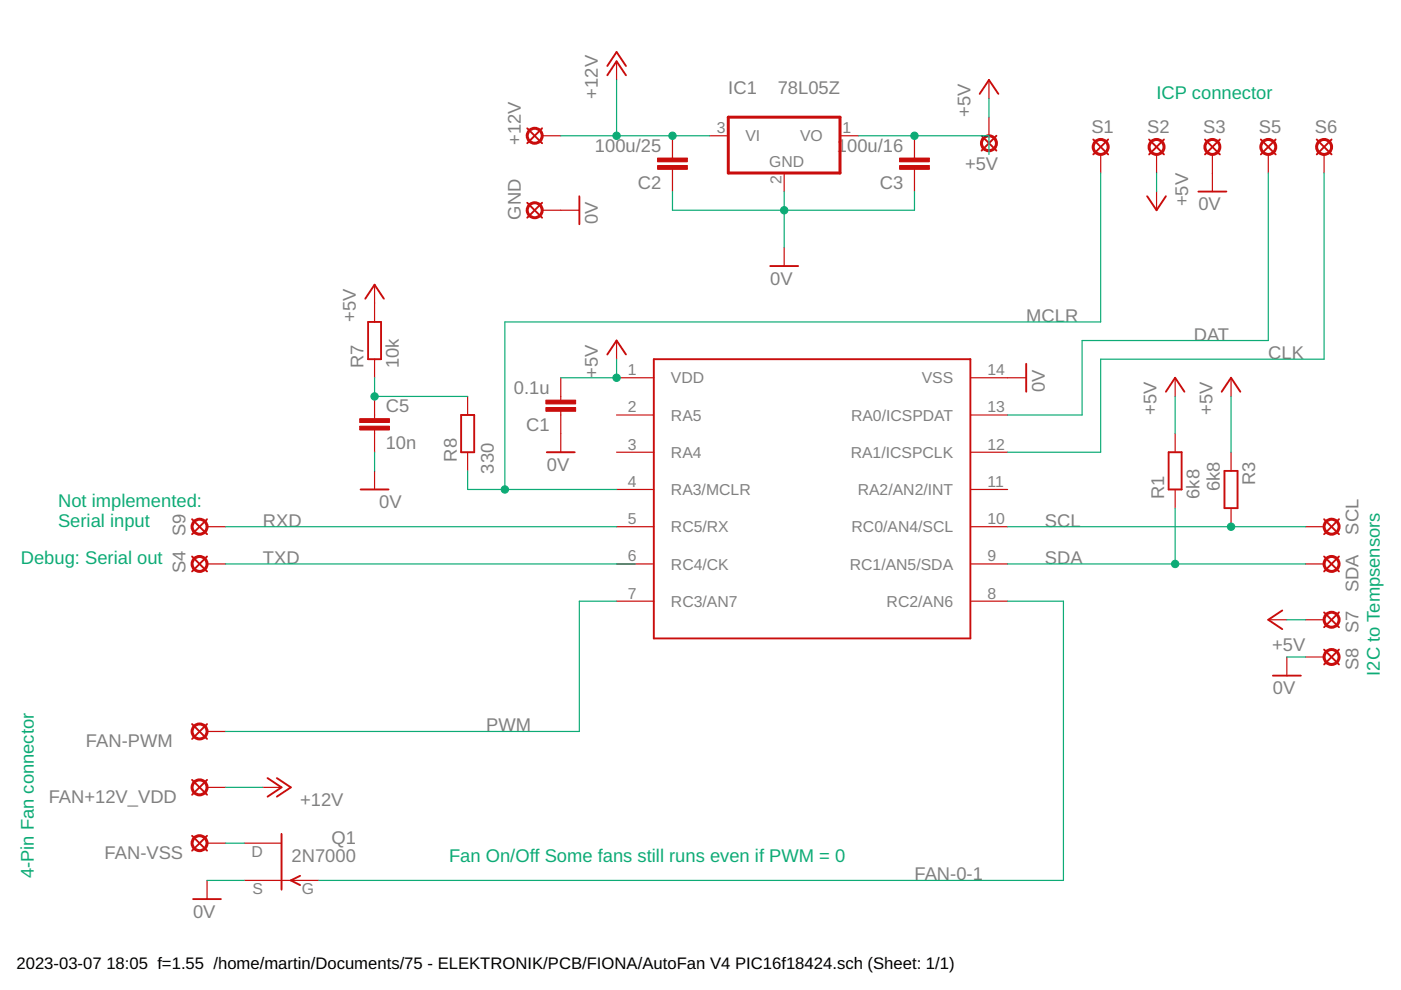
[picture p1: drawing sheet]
<svg xmlns="http://www.w3.org/2000/svg" width="297mm" height="210mm" viewBox="0 0 297 210" stroke-linecap="round" stroke-linejoin="round" font-family="sans-serif">
<g fill="none" stroke="#c90d0c" stroke-width=".4">
<path d="M128.8 16l1.9-3 2 3M128.8 14l1.9-3 2 3M207.7 19.9l2-2.9 2 2.9M111.8 27.2l3.1 3.2M114.9 27.2l-3.1 3.2M208.1 28.8l3.2 3.1M211.3 28.8l-3.2 3.1M231.8 29.6l3.1 3.1M234.9 29.6l-3.1 3.1M243.6 29.6l3.2 3.1M246.8 29.6l-3.2 3.1M255.5 29.6l3.1 3.1"/>
<path d="M258.6 29.6l-3.1 3.1M267.3 29.6l3.2 3.1M270.5 29.6l-3.2 3.1M279.2 29.6l3.1 3.1M282.3 29.6l-3.1 3.1M111.8 43l3.1 3.2M114.9 43l-3.1 3.2M122.8 41.6v5.9M163.3 56.4h5.9M243.2 41.6l2 3 2-3M254.1 40.6h5.9M77.4 63.3l2-2.9 2 2.9"/>
<path d="M78 68.3h2.8v7.9h-2.8zM128.8 75.2l1.9-3 2 3M138.6 76.2h67.1v59.2h-67.1zM217.6 77.1v6M97.8 88h2.7v7.9h-2.7zM115.9 95.9h6M247.2 83.1l2-3 1.9 3M247.8 95.9h2.7v7.9h-2.7zM259 83.1l2-3 2 3M259.6 99.8h2.8v7.9h-2.8zM40.7 118l3.2 3.2M40.7 110.1l3.2 3.2"/>
<path d="M43.9 118l-3.2 3.2M43.9 110.1l-3.2 3.2M76.5 103.8h5.9M280.7 110.1l3.2 3.2M280.7 118l3.2 3.2M283.9 110.1l-3.2 3.2M283.9 118l-3.2 3.2M271.9 129.4l-3 2 3 2M280.7 129.8l3.2 3.2M280.7 137.7l3.2 3.2M283.9 129.8l-3.2 3.2M283.9 137.7l-3.2 3.2"/>
<path d="M40.7 153.5l3.2 3.2M43.9 153.5l-3.2 3.2M269.9 143.3h5.9M40.7 165.4l3.2 3.1M40.7 177.2l3.2 3.2M43.9 165.4l-3.2 3.1M43.9 177.2l-3.2 3.2M56.7 165l3 1.9-3 2M58.7 165l3 1.9-3 2M59.7 176.8v11.8M40.9 190.6h5.9M63.6 185.7l-1.9 1 1.9 1"/>
</g>
<g fill="none" stroke="#c90d0c" stroke-width=".63">
<path d="M154.4 24.8h23.7v11.9h-23.7z"/>
<circle cx="113.4" cy="28.8" r="1.59"/>
<circle cx="209.7" cy="30.4" r="1.59"/>
<circle cx="233.4" cy="31.2" r="1.59"/>
<circle cx="245.2" cy="31.2" r="1.59"/>
<circle cx="257" cy="31.2" r="1.59"/>
<circle cx="268.9" cy="31.2" r="1.59"/>
<circle cx="280.7" cy="31.2" r="1.59"/>
<circle cx="113.4" cy="44.6" r="1.59"/>
<circle cx="42.3" cy="111.7" r="1.59"/>
<circle cx="42.3" cy="119.6" r="1.59"/>
<circle cx="282.3" cy="111.7" r="1.59"/>
<circle cx="282.3" cy="119.6" r="1.59"/>
<circle cx="282.3" cy="131.4" r="1.59"/>
<circle cx="282.3" cy="139.3" r="1.59"/>
<circle cx="42.3" cy="155.1" r="1.59"/>
<circle cx="42.3" cy="166.9" r="1.59"/>
<circle cx="42.3" cy="178.8" r="1.59"/>
</g>
<g fill="none" stroke="#c90d0c" stroke-width=".25">
<path d="M130.7 13v4M209.7 17v3.9M114.9 28.8h4M142.6 28.8v4.7M142.6 35.9v4.7M150.5 28.8h3.9M166.3 36.7v3.9M178.1 28.8h4M193.9 28.8v4.7M193.9 35.9v4.7M209.7 24.8v4M233.4 32.7v4"/>
<path d="M245.2 32.7v4M257 32.7v7.9M268.9 32.7v4M280.7 32.7v4M114.9 44.6h7.9M166.3 52.5v3.9M245.2 40.6v4M79.4 60.4v7.9M79.4 76.2v3.9M130.7 72.2v4M79.4 84.1v4.7M79.4 91.1v4.8"/>
<path d="M79.4 99.8v4M99.1 84.1v3.9M99.1 95.9v3.9M118.9 80.1v4.7M118.9 87.2v8.7M130.7 80.1h7.9M130.7 88h7.9M130.7 95.9h7.9M205.7 80.1h11.9M205.7 88h7.9M205.7 95.9h7.9M249.2 80.1v4"/>
<path d="M249.2 91.9v4M261 80.1v4M261 95.9v3.9M43.9 111.7h3.9M43.9 119.6h3.9M130.7 111.7h7.9M130.7 119.6h7.9M130.7 103.8h7.9M205.7 111.7h7.9M205.7 119.6h7.9M205.7 103.8h7.9M249.2 103.8v3.9"/>
<path d="M261 107.7v4M276.8 111.7h3.9M276.8 119.6h3.9M130.7 127.5h7.9M205.7 127.5h7.9M268.9 131.4h3.9M272.8 139.3v4M276.8 131.4h3.9M276.8 139.3h3.9M43.9 155.1h3.9M43.9 166.9h3.9M43.9 178.8h3.9"/>
<path d="M51.8 178.8h7.9M55.7 166.9h4M43.9 186.7v3.9M51.8 186.7h15.8"/>
</g>
<g fill="#c90d0c" stroke="#c90d0c" stroke-width=".21">
<path d="M115.7 84.8h6.3v.8h-6.3z"/>
<path d="M115.7 86.4h6.3v.8h-6.3z"/>
<path d="M139.4 33.5h6.3v.8h-6.3z"/>
<path d="M139.4 35.1h6.3v.8h-6.3z"/>
<path d="M190.7 33.5h6.3v.8h-6.3z"/>
<path d="M190.7 35.1h6.3v.8h-6.3z"/>
<path d="M76.3 90.4h6.3v.8h-6.3z"/>
<path d="M76.3 88.8h6.3v.8h-6.3z"/>
</g>
<g fill="none" stroke="#0dab76" stroke-width=".25">
<path d="M130.7 17v11.8M118.9 28.8h31.6M182.1 28.8h27.6v3.9M209.7 20.9v3.9M233.4 36.7v31.6h-126.4v35.5M245.2 36.7v3.9M268.9 36.7v35.5h-39.5v15.8h-15.8M280.7 36.7v39.5h-47.3v19.7h-19.8M142.6 40.6v4h51.3v-4M166.3 40.6v11.9M130.7 76.2v3.9h-11.8M79.4 80.1v4h19.7"/>
<path d="M79.4 95.9v3.9M99.1 99.8v4h31.6M249.2 84.1v7.8M261 84.1v11.8M47.8 119.6h86.9M47.8 111.7h82.9M213.6 119.6h63.2M213.6 111.7h63.2M249.2 107.7v11.9M130.7 127.5h-7.9v27.6h-75M213.6 127.5h11.9v59.2h-157.9M272.8 139.3h4"/>
<path d="M272.8 131.4h4M47.8 166.9h7.9M47.8 178.8h4M43.9 186.7h7.9"/>
</g>
<g fill="#0dab76" stroke="#0dab76" stroke-width=".21">
<circle cx="166.3" cy="44.6" r=".78"/>
<circle cx="130.7" cy="80.1" r=".78"/>
<circle cx="130.7" cy="28.8" r=".78"/>
<circle cx="142.6" cy="28.8" r=".78"/>
<circle cx="79.4" cy="84.1" r=".78"/>
<circle cx="107" cy="103.8" r=".78"/>
<circle cx="261" cy="111.7" r=".78"/>
<circle cx="193.9" cy="28.8" r=".78"/>
<circle cx="249.2" cy="119.6" r=".78"/>
</g>
<g font-size="3.9" fill="#808080">
<text x="126.8" y="20.9" transform="rotate(-90 126.8 20.9)">+12V</text>
<text x="154.4" y="19.9">IC1</text>
<text x="164.9" y="19.9">78L05Z</text>
<text x="205.7" y="24.8" transform="rotate(-90 205.7 24.8)">+5V</text>
<text x="231.4" y="28.2">S1</text>
<text x="243.2" y="28.2">S2</text>
<text x="255.1" y="28.2">S3</text>
<text x="266.9" y="28.2">S5</text>
<text x="278.8" y="28.2">S6</text>
<text x="110.4" y="30.8" transform="rotate(-90 110.4 30.8)">+12V</text>
<text x="126.1" y="32.2">100u/25</text>
<text x="177.4" y="32.2">100u/16</text>
<text x="135.2" y="40">C2</text>
<text x="186.6" y="40">C3</text>
<text x="204.6" y="36.1">+5V</text>
<text x="110.4" y="46.5" transform="rotate(-90 110.4 46.5)">GND</text>
<text x="126.8" y="47.5" transform="rotate(-90 126.8 47.5)">0V</text>
<text x="251.9" y="43.7" transform="rotate(-90 251.9 43.7)">+5V</text>
<text x="254.1" y="44.6">0V</text>
<text x="163.3" y="60.4">0V</text>
<text x="75.5" y="68.3" transform="rotate(-90 75.5 68.3)">+5V</text>
<text x="217.6" y="68.3">MCLR</text>
<text x="253.1" y="72.2">DAT</text>
<text x="268.9" y="76.2">CLK</text>
<text x="77.1" y="78.1" transform="rotate(-90 77.1 78.1)">R7</text>
<text x="84.5" y="78.1" transform="rotate(-90 84.5 78.1)">10k</text>
<text x="108.9" y="83.5">0.1u</text>
<text x="126.8" y="80.1" transform="rotate(-90 126.8 80.1)">+5V</text>
<text x="221.5" y="83.1" transform="rotate(-90 221.5 83.1)">0V</text>
<text x="81.8" y="87.4">C5</text>
<text x="245.2" y="88" transform="rotate(-90 245.2 88)">+5V</text>
<text x="257.1" y="88" transform="rotate(-90 257.1 88)">+5V</text>
<text x="81.8" y="95.3">10n</text>
<text x="111.5" y="91.4">C1</text>
<text x="96.8" y="97.9" transform="rotate(-90 96.8 97.9)">R8</text>
<text x="104.7" y="100.4" transform="rotate(-90 104.7 100.4)">330</text>
<text x="115.9" y="99.8">0V</text>
<text x="80.4" y="107.7">0V</text>
<text x="246.8" y="105.8" transform="rotate(-90 246.8 105.8)">R1</text>
<text x="254.3" y="105.8" transform="rotate(-90 254.3 105.8)">6k8</text>
<text x="258.6" y="104.1" transform="rotate(-90 258.6 104.1)">6k8</text>
<text x="266.1" y="102.8" transform="rotate(-90 266.1 102.8)">R3</text>
<text x="39.4" y="113.7" transform="rotate(-90 39.4 113.7)">S9</text>
<text x="55.7" y="111.7">RXD</text>
<text x="221.5" y="111.7">SCL</text>
<text x="288" y="113.3" transform="rotate(-90 288 113.3)">SCL</text>
<text x="55.7" y="119.6">TXD</text>
<text x="221.5" y="119.6">SDA</text>
<text x="39.4" y="121.5" transform="rotate(-90 39.4 121.5)">S4</text>
<text x="288" y="125.6" transform="rotate(-90 288 125.6)">SDA</text>
<text x="288" y="134.2" transform="rotate(-90 288 134.2)">S7</text>
<text x="269.7" y="138.1">+5V</text>
<text x="288" y="142.1" transform="rotate(-90 288 142.1)">S8</text>
<text x="269.9" y="147.2">0V</text>
<text x="103.1" y="155.1">PWM</text>
<text x="18.2" y="158.4">FAN-PWM</text>
<text x="10.3" y="170.3">FAN+12V_VDD</text>
<text x="63.6" y="170.9">+12V</text>
<text x="70.3" y="179">Q1</text>
<text x="22.2" y="182.1">FAN-VSS</text>
<text x="61.8" y="182.7">2N7000</text>
<text x="193.9" y="186.7">FAN-0-1</text>
<text x="40.9" y="194.6">0V</text>
</g>
<g font-size="3.9" fill="#0dab76">
<text x="245.2" y="20.9">ICP connector</text>
<text x="12.3" y="107.5">Not implemented:</text>
<text x="12.3" y="111.7">Serial input</text>
<text x="4.4" y="119.6">Debug: Serial out</text>
<text x="292.6" y="143.3" transform="rotate(-90 292.6 143.3)">I2C to Tempsensors</text>
<text x="95.2" y="182.7">Fan On/Off Some fans still runs even if PWM = 0</text>
<text x="7.2" y="186.2" transform="rotate(-90 7.2 186.2)">4-Pin Fan connector</text>
</g>
<g font-size="3.5">
<text x="3.5" y="205.4">2023-03-07</text>
<text x="22.6" y="205.4">18:05 f=1.55 /home/martin/Documents/75 - ELEKTRONIK/PCB/FIONA/AutoFan V4 PIC16f18424.sch (Sheet: 1/1)</text>
</g>
<g font-size="3.3" fill="#808080">
<text x="152" y="28.2">3</text>
<text x="158.1" y="30">VI</text>
<text x="169.6" y="30">VO</text>
<text x="178.7" y="28.2">1</text>
<text x="163.1" y="35.5">GND</text>
<text x="165.7" y="39.1" transform="rotate(-90 165.7 39.1)">2</text>
<text x="133.1" y="79.5">1</text>
<text x="142.3" y="81.3">VDD</text>
<text x="195.4" y="81.3">VSS</text>
<text x="209.4" y="79.5">14</text>
<text x="133.1" y="87.4">2</text>
<text x="142.3" y="89.2">RA5</text>
<text x="180.4" y="89.2">RA0/ICSPDAT</text>
<text x="209.4" y="87.4">13</text>
<text x="133.1" y="95.3">3</text>
<text x="209.4" y="95.3">12</text>
<text x="142.3" y="97.1">RA4</text>
<text x="180.4" y="97.1">RA1/ICSPCLK</text>
<text x="133.1" y="103.2">4</text>
<text x="142.3" y="105">RA3/MCLR</text>
<text x="181.8" y="105">RA2/AN2/INT</text>
<text x="209.4" y="103.2">11</text>
<text x="133.1" y="111.1">5</text>
<text x="142.3" y="112.9">RC5/RX</text>
<text x="180.6" y="112.9">RC0/AN4/SCL</text>
<text x="209.4" y="111.1">10</text>
<text x="133.1" y="119">6</text>
<text x="209.4" y="119">9</text>
<text x="142.3" y="120.8">RC4/CK</text>
<text x="180.2" y="120.8">RC1/AN5/SDA</text>
<text x="133.1" y="126.9">7</text>
<text x="142.3" y="128.6">RC3/AN7</text>
<text x="188" y="128.7">RC2/AN6</text>
<text x="209.4" y="126.9">8</text>
<text x="53.3" y="181.7">D</text>
<text x="53.5" y="189.6">S</text>
<text x="64" y="189.6">G</text>
</g>
</svg>
